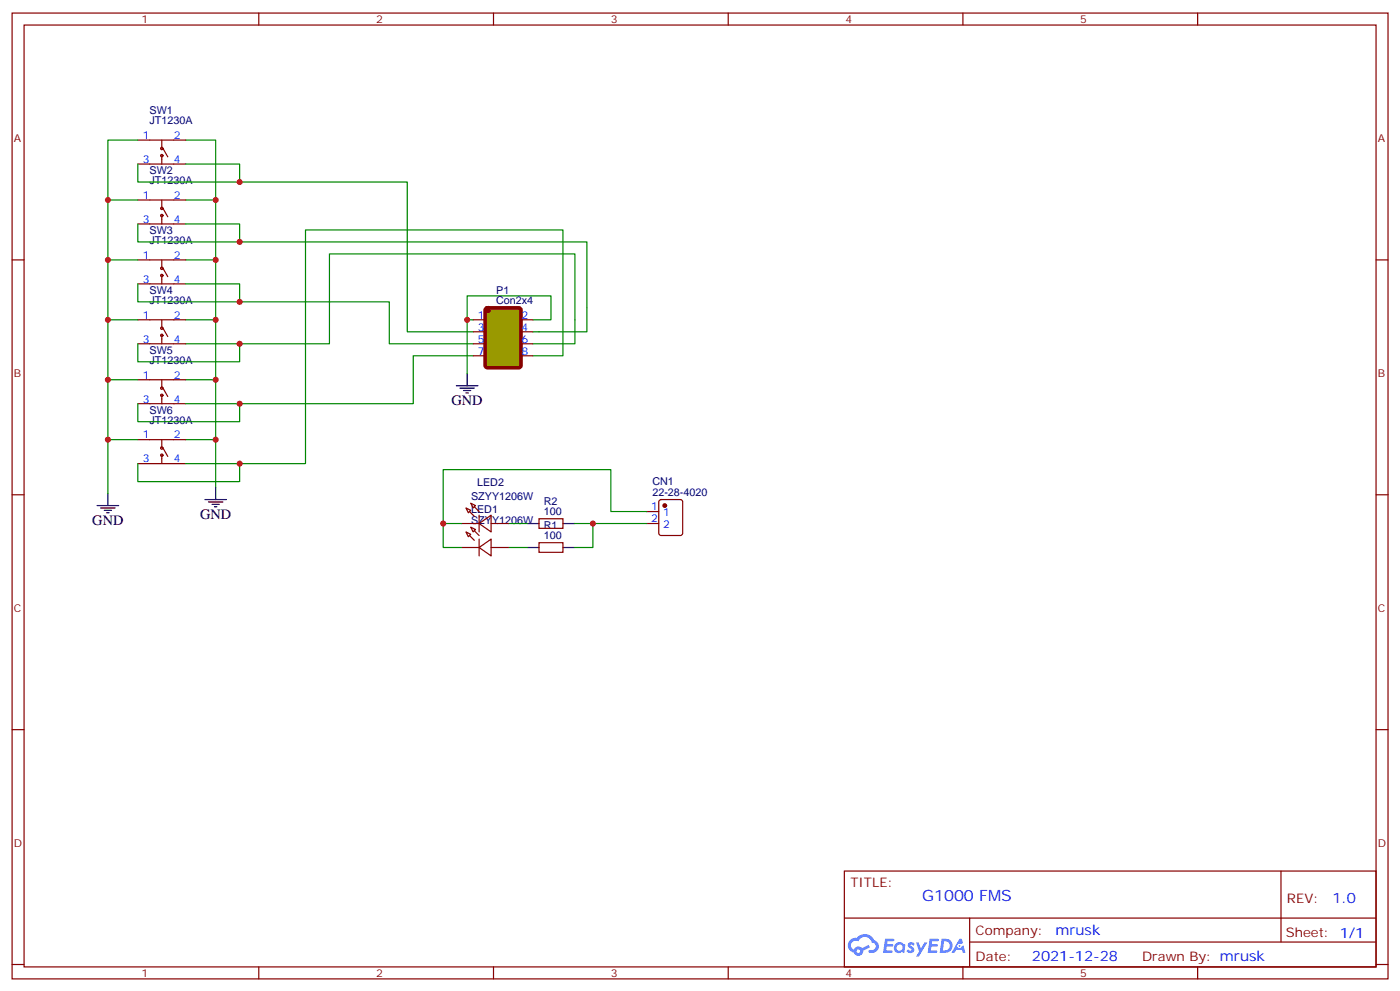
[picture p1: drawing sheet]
<svg xmlns="http://www.w3.org/2000/svg" width="412mm" height="292mm" viewBox="0 0 412 292" stroke-linecap="round" stroke-linejoin="round" font-family="sans-serif">
<g fill="none" stroke="#870000" stroke-width=".35">
<path d="M3.6 3.8h405.3v284.4h-405.3zM7.1 7.4h398.3v277.3h-398.3zM76.2 3.8v3.6M145.4 3.8v3.6M214.5 3.8v3.6M283.7 3.8v3.6M352.8 3.8v3.6M3.6 76.5h3.5M405.4 76.5h3.5M3.6 145.7h3.5M405.4 145.7h3.5M3.6 214.8h3.5"/>
<path d="M405.4 214.8h3.5M248.7 256.4h156.7v28.3h-156.7zM377.4 256.5v20.8M248.8 270.3h156.4M285.7 277.3h119.5M285.7 270.3v14.1M3.6 284h3.5M76.2 284.7v3.5M145.4 284.7v3.5M214.5 284.7v3.5M283.7 284.7v3.5M352.8 284.7v3.5"/>
<path d="M405.4 284h3.5"/>
</g>
<g fill="#5487ff">
<path d="M267.7 277.6a1.22 1.22 0 0 1 1.7 .3l-.3 .6a.47 .47 0 0 0-.4-.5 .47 .47 0 0 0-.5 .2l.2 .3a1.14 1.14 0 0 1 .7 1.7 1.14 1.14 0 0 1-1.9 0l-.2-.2 .5-.5 .7 .4a.29 .29 0 0 0 .4-.3 .29 .29 0 0 0-.3-.3 1.04 1.04 0 0 1-.6-1.7z"/>
<path d="M260.7 276.4h2.4l.3 .1-.1 .5-1.8 .1-.2 .9h1.6l.3 .3-.4 .4h-1.6l-.1 1.1h1.7l.2 .4-.2 .3h-2.7z"/>
<path d="M273.9 276.4h2.3l.4 .1-.2 .5-1.8 .1-.1 .9h1.5l.3 .3-.4 .4h-1.5l-.2 1.1h1.7l.2 .4-.2 .3h-2.6z"/>
<path d="M282.6 276.4h.7l.4 1.2-.6 .3a.69 .69 0 0 0-1.1 .3 .69 .69 0 0 0 .5 1 .69 .69 0 0 0 .9-.6l.4-.3 .6 2.2h-.8l-.2-.9h-1.7l-.5 .9h-.9z"/>
<path d="M269.9 277.4h.7l.7 1.9 1.1-1.9h.8l-2.5 4.2h-.9l1-1.5z"/>
<path d="M277.4 276.4l-.6 4.1h1.4a2.11 2.11 0 0 0 2.4-2.1 2.11 2.11 0 0 0-2.5-2zM278.1 277.1a1.39 1.39 0 0 1 1.7 1.4 1.39 1.39 0 0 1-1.8 1.3h-.2z"/>
<path d="M263.7 278a1.54 1.54 0 0 0 0 2.1 1.54 1.54 0 0 0 2.1 .2l.6 .2 .3-2.3-.1-.2-.5-.1a1.49 1.49 0 0 0-2.4 .1zM264 279a.95 .95 0 0 1 1.9 0 .95 .95 0 0 1-1.9 0z"/>
<path d="M250.4 276.7a2.18 2.18 0 0 0 1.1 3.8 1.44 1.44 0 0 0 1.7 .9 1.44 1.44 0 0 0 1.1-1.5l2-1-.4-.7-1.9 .9a1.47 1.47 0 0 0-2.5 .5 1.39 1.39 0 0 1-.6-2 1.39 1.39 0 0 1 2-.5 2.12 2.12 0 0 1 2.1-1.3 2.12 2.12 0 0 1 1.9 1.7 1.14 1.14 0 0 1 1.1 1.4 1.14 1.14 0 0 1-1.6 .8 .43 .43 0 0 0-.6 .3 .43 .43 0 0 0 .4 .5 1.98 1.98 0 0 0 2.6-1.2 1.98 1.98 0 0 0-1.3-2.5 3.1 3.1 0 0 0-5.2-.7l-.9 .1zM252.3 280a.55 .55 0 0 1 1.1 0 .55 .55 0 0 1-1.1 0z"/>
<circle cx="282.7" cy="278.5" r=".26"/>
</g>
<g fill="none" stroke="#008700" stroke-width=".35">
<path d="M31.8 58.9h8.8M40.6 41.2h-8.8v104.1M40.6 48.3v5.3h30v-5.3h-15.9M54.7 41.2h8.8v35.3M54.7 58.9h8.8M70.6 53.6h49.4v44.1h19.4M31.8 76.5h8.8M40.6 65.9v5.3h132.3v26.5h-14.1M54.7 76.5h8.8v67M54.7 65.9h15.9v5.3M31.8 94.2h8.8M40.6 83.6v5.3h30v-5.3h-15.9"/>
<path d="M54.7 94.2h8.8M70.6 88.9h44.1v12.3h24.7M137.6 94.2v-7.1h24.7v7.1h-5.3M139.4 94.2h-1.8v15.8M31.8 111.8h8.8M40.6 101.2v5.3h30v-5.3M40.6 118.9v5.2h30v-5.2h-15.9M54.7 101.2h42.3v-26.4h72.4v26.4h-12.4M54.7 111.8h8.8M139.4 104.7h-17.7v14.2h-51.1M157 104.7h8.8v-37h-75.8v68.8h-35.3M31.8 129.4h8.8"/>
<path d="M40.6 136.5v5.3h30v-5.3M54.7 129.4h8.8M130.6 154.1h5.3M150 154.1h5.3M169.4 154.1h21.1M174.7 154.1v7.1h-5.3M190.5 150.6h-10.5v-12.3h-49.4v22.9h5.3M150 161.2h5.3"/>
</g>
<g fill="none" stroke="#000" stroke-width=".35">
<path d="M134.4 113.6h6.4M135.5 114.3h4.2M136.6 115h2.1M137.3 115.7h.7M137.6 110v3.6M28.6 148.8h6.4M29.7 149.5h4.2M30.7 150.2h2.1M31.4 151h.7M31.8 145.3v3.5M60.4 147.1h6.3M61.4 147.8h4.3"/>
<path d="M62.5 148.5h2.1M63.2 149.2h.7M63.5 143.5v3.6M155.3 154.1h3.5M165.8 154.1h3.6M155.3 161.2h3.5M165.8 161.2h3.6"/>
</g>
<g fill="none" stroke="#870000" stroke-width=".35">
<path d="M40.6 58.9h14.1M40.6 41.2h14.1M40.6 48.3h14.1M47.7 41.2v2.5M47.7 45.8v2.5M47.7 58.9v2.4M48 43.7l1.4 2.5M40.6 76.5h14.1M40.6 65.9h14.1M47.7 63.5v2.4M47.7 76.5v2.5M48 79l1.4 2.5"/>
<path d="M48 61.3l1.4 2.5M40.6 94.2h14.1M40.6 83.6h14.1M47.7 81.1v2.5M47.7 94.2v2.4M47.7 98.7v2.5M48 96.6l1.4 2.5M40.6 111.8h14.1M40.6 118.9h14.1M40.6 101.2h14.1M47.7 111.8v2.5M47.7 116.4v2.5"/>
<path d="M48 114.3l1.4 2.4M40.6 129.4h14.1M40.6 136.5h14.1M47.7 129.4v2.5M47.7 134v2.5M48 131.9l1.4 2.5M135.9 154.1h5.2M137.3 156.6l1.4 .7-.7 .7zM137.3 149.5l1.4 .7-.7 .8zM138.7 155.2l1.4 .7-.7 .7zM138.7 148.1l1.4 .7-.7 .7zM141.1 154.1l3.6-2.4v4.9z"/>
<path d="M141.1 151.7v4.9M141.1 158.7v5M144.7 154.1h5.3M158.8 159.8h7v2.8h-7zM158.8 152.7h7v2.8h-7zM190.5 150.6h3.6M190.5 154.1h3.6M194.3 147.3l.5-.2h5.6l.7 .4v9.5l-.4 .6-5.9 .1-.7-.5v-9.4zM135.9 161.2h5.2M141.1 161.2l3.6-2.5v5zM144.7 161.2h5.3"/>
<circle cx="47.7" cy="43.7" r=".35"/>
<circle cx="47.7" cy="45.8" r=".35"/>
<circle cx="47.7" cy="61.3" r=".35"/>
<circle cx="47.7" cy="63.5" r=".35"/>
<circle cx="47.7" cy="79" r=".35"/>
<circle cx="47.7" cy="98.7" r=".35"/>
<circle cx="47.7" cy="81.1" r=".35"/>
<circle cx="47.7" cy="96.6" r=".35"/>
<circle cx="47.7" cy="114.3" r=".35"/>
<circle cx="47.7" cy="116.4" r=".35"/>
<circle cx="47.7" cy="131.9" r=".35"/>
<circle cx="47.7" cy="134" r=".35"/>
</g>
<g fill="#870000" stroke="#870000" stroke-width=".35">
<path d="M138.3 157.7l1.4 1.4z"/>
<path d="M139.7 156.2l1.4 1.5z"/>
<path d="M138.3 150.6l1.4 1.4z"/>
<path d="M139.7 149.2l1.4 1.4z"/>
<circle cx="195.8" cy="148.8" r=".53"/>
</g>
<path d="M143.1 90.8l.5-.2h9.2l.6 .5 .1 16.5-.5 .6-9.4 .1-.6-.5-.1-16.5z" fill="#990" stroke="#870000" stroke-width="1.1"/>
<circle cx="143.8" cy="91.5" r=".53" fill="#870000" stroke="#870000" stroke-width=".35"/>
<path d="M139.4 94.2h3.5M139.4 97.7h3.5M153.5 94.2h3.5M153.5 97.7h3.5M139.4 101.2h3.5M139.4 104.7h3.5M153.5 101.2h3.5M153.5 104.7h3.5" fill="none" stroke="#870000" stroke-width=".35"/>
<path d="M157 97.7h1.8" fill="none" stroke="#008700" stroke-width=".35"/>
<g fill="#c00">
<circle cx="63.5" cy="129.4" r=".88"/>
<circle cx="63.5" cy="111.8" r=".88"/>
<circle cx="63.5" cy="94.2" r=".88"/>
<circle cx="63.5" cy="58.9" r=".88"/>
<circle cx="63.5" cy="76.5" r=".88"/>
<circle cx="31.8" cy="129.4" r=".88"/>
<circle cx="31.8" cy="111.8" r=".88"/>
<circle cx="31.8" cy="94.2" r=".88"/>
<circle cx="31.8" cy="76.5" r=".88"/>
<circle cx="31.8" cy="58.9" r=".88"/>
<circle cx="70.6" cy="101.2" r=".88"/>
<circle cx="70.6" cy="136.5" r=".88"/>
<circle cx="70.6" cy="71.2" r=".88"/>
<circle cx="70.6" cy="88.9" r=".88"/>
<circle cx="70.6" cy="118.9" r=".88"/>
<circle cx="70.6" cy="53.6" r=".88"/>
<circle cx="174.7" cy="154.1" r=".88"/>
<circle cx="130.6" cy="154.1" r=".88"/>
<circle cx="137.6" cy="94.2" r=".88"/>
</g>
<text font-size="4.6" fill="#00f" x="271.7" y="265.3">G1000 FMS</text>
<g font-size="4.2">
<text x="133" y="119.2">GND</text>
<text x="27.2" y="154.5">GND</text>
<text x="58.9" y="152.7">GND</text>
</g>
<g font-size="4.2" fill="#00f">
<text x="392.5" y="265.7">1.0</text>
<text x="310.9" y="275.3">mrusk</text>
<text x="304" y="283.1">2021-12-28</text>
</g>
<g font-size="3.9" fill="#800">
<text x="250.5" y="261">TITLE:</text>
<text x="379.1" y="265.7">REV:</text>
<text x="287.4" y="275.2">Company:</text>
<text x="378.8" y="275.8">Sheet: 1/1</text>
<text x="287.4" y="282.9">Date:</text>
<text x="336.5" y="283">Drawn By: mrusk</text>
</g>
<g font-size="3.2" fill="#800">
<text x="41.7" y="6.8">1</text>
<text x="110.8" y="6.8">2</text>
<text x="180" y="6.8">3</text>
<text x="249.1" y="6.8">4</text>
<text x="318.2" y="6.8">5</text>
<text x="4.1" y="41.9">A</text>
<text x="405.9" y="41.9">A</text>
<text x="4.1" y="111.1">B</text>
<text x="405.9" y="111.1">B</text>
<text x="4.1" y="180.2">C</text>
<text x="405.9" y="180.2">C</text>
<text x="4.1" y="249.4">D</text>
<text x="405.9" y="249.4">D</text>
<text x="41.7" y="287.7">1</text>
<text x="110.8" y="287.7">2</text>
<text x="180" y="287.7">3</text>
<text x="249.1" y="287.7">4</text>
<text x="318.2" y="287.7">5</text>
</g>
<g font-size="3.2" fill="#000080">
<text x="44.1" y="33.6">SW1</text>
<text x="44.1" y="36.5">JT1230A</text>
<text x="44.1" y="51.2">SW2</text>
<text x="44.1" y="54.2">JT1230A</text>
<text x="44.1" y="71.8">JT1230A</text>
<text x="44.1" y="68.9">SW3</text>
<text x="44.1" y="89.5">JT1230A</text>
<text x="44.1" y="86.5">SW4</text>
<text x="146.2" y="89.5">Con2x4</text>
<text x="146.2" y="86.5">P1</text>
<text x="44.1" y="107.1">JT1230A</text>
<text x="44.1" y="104.2">SW5</text>
<text x="44.1" y="124.7">JT1230A</text>
<text x="44.1" y="121.8">SW6</text>
<text x="140.6" y="143">LED2</text>
<text x="192.2" y="142.8">CN1</text>
<text x="138.8" y="147.1">SZYY1206W</text>
<text x="160.2" y="148.5">R2</text>
<text x="192.2" y="145.9">22-28-4020</text>
<text x="138.8" y="154.1">SZYY1206W</text>
<text x="138.8" y="151">LED1</text>
<text x="160.2" y="155.6">R1</text>
<text x="160.2" y="151.7">100</text>
<text x="160.2" y="158.7">100</text>
</g>
<g font-size="3.2" fill="#00f">
<text x="42.1" y="40.9">1</text>
<text x="51.2" y="40.9">2</text>
<text x="42.1" y="47.9">3</text>
<text x="51.2" y="47.9">4</text>
<text x="42.1" y="58.5">1</text>
<text x="51.2" y="58.5">2</text>
<text x="42.1" y="65.6">3</text>
<text x="51.2" y="65.6">4</text>
<text x="42.1" y="76.2">1</text>
<text x="51.2" y="76.2">2</text>
<text x="42.1" y="83.2">3</text>
<text x="51.2" y="83.2">4</text>
<text x="42.1" y="93.8">1</text>
<text x="51.2" y="93.8">2</text>
<text x="140.7" y="93.8">1</text>
<text x="153.7" y="93.8">2</text>
<text x="42.1" y="100.9">3</text>
<text x="51.2" y="100.9">4</text>
<text x="140.7" y="97.3">3</text>
<text x="140.7" y="100.9">5</text>
<text x="153.7" y="100.9">6</text>
<text x="153.7" y="97.3">4</text>
<text x="140.7" y="104.4">7</text>
<text x="153.7" y="104.4">8</text>
<text x="42.1" y="111.4">1</text>
<text x="51.2" y="111.4">2</text>
<text x="42.1" y="118.5">3</text>
<text x="51.2" y="118.5">4</text>
<text x="42.1" y="129.1">1</text>
<text x="51.2" y="129.1">2</text>
<text x="42.1" y="136.1">3</text>
<text x="51.2" y="136.1">4</text>
<text x="191.9" y="150.2">1</text>
<text x="191.9" y="153.8">2</text>
<text x="195.4" y="152">1</text>
<text x="195.4" y="155.5">2</text>
</g>
</svg>
